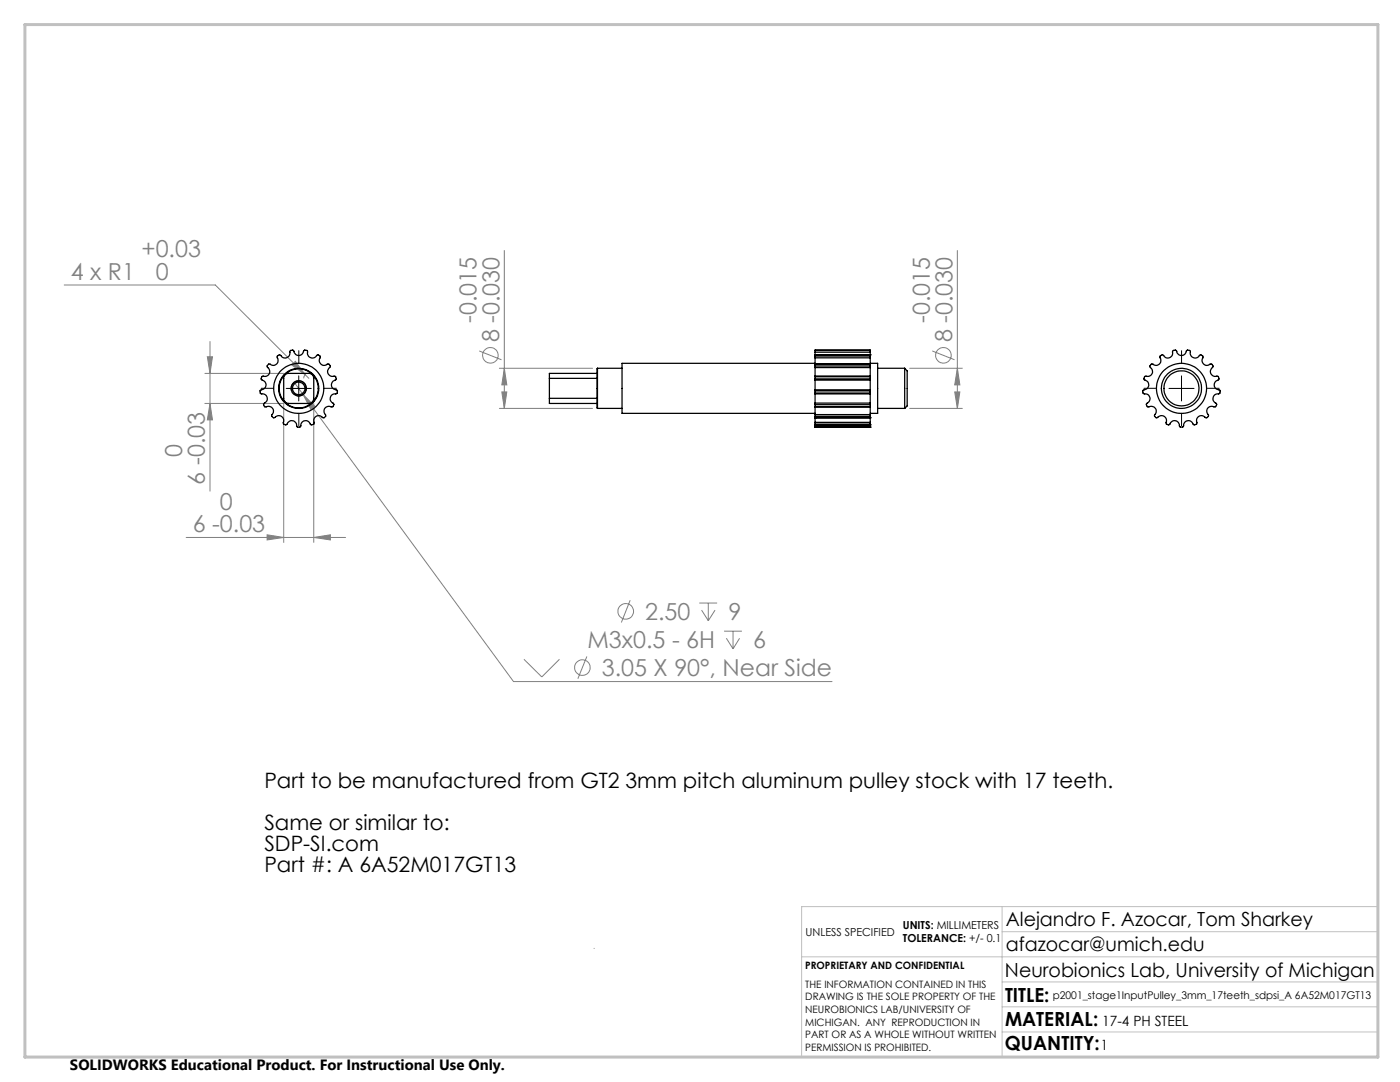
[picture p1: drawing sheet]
<svg xmlns="http://www.w3.org/2000/svg" width="279mm" height="216mm" viewBox="0 0 279 216" stroke-linecap="round" stroke-linejoin="round" font-family="sans-serif">
<g fill="none" stroke="#808080" stroke-width=".2">
<path d="M12.8 56.9h30.2l18.6 18.6M100.6 50v31.5M191.1 50v31.5M40.9 74.5h15.7M41.4 71.2h1l-.5 3.3zM41.9 68.2v29.8M58.2 72.8l.7-.7 2 2.7zM58.7 76.3l1.8 2.4M60.5 78.7l2.4 2.4-.8 .6zM60.5 78.7l42 57.3h63.6M60.9 74.8l-.3 .7M95.6 70l4.5 1.8"/>
<path d="M99.7 73.5h18.6M100.2 78.2h.9l-.5 3.3zM100.6 73.5l.5 3.3h-.9zM181.5 73.5h10.6M186.1 70l4.4 1.8M190.5 78.2h1.1l-.5 3.3zM191.1 73.5l.5 3.3h-1.1zM40.9 80.5h15.7v27.7M41.9 80.5l.5 3.3h-1zM62.6 80.5v27.7M99.7 81.5h18.6M181.5 81.5h10.6"/>
<path d="M37.1 107.2h31.9M53.3 106.7l3.3 .5-3.3 .5zM62.6 107.2l3.3-.5v1zM125.8 119.8l-1.8 4.4M104.6 131.6l3.5 3.5 3.6-3.5M117.1 131l-1.8 4.4M139.6 120.3h3.5M140 121.7l1.4 2.2M141.4 120.3v3.6M142.7 121.7l-1.3 2.2M144.5 125.9h3.6M145 127.4l1.3 2.1"/>
<path d="M146.3 125.9v3.6M147.6 127.4l-1.3 2.1"/>
<circle cx="97.9" cy="70.9" r="1.56"/>
<circle cx="188.3" cy="70.9" r="1.55"/>
<circle cx="116.2" cy="133.2" r="1.55"/>
<circle cx="124.9" cy="122" r="1.55"/>
</g>
<path d="M57.1 77.5h5M58.2 77.9a1.5 1.5 0 0 1 1.3-1.9 1.5 1.5 0 0 1 1.6 1.6 1.5 1.5 0 0 1-1.9 1.4M59.6 75v5M233.3 77.5h5M235.8 75v5" fill="none" stroke="#000" stroke-width=".2"/>
<path d="M54.6 77.5h-2.5M59.6 72.5v-2.5M64.6 77.5h2.5M230.8 77.5h-2.5M235.8 72.5v-2.5M240.8 77.5h2.5M59.6 82.5v2.5M235.8 82.5v2.5" fill="none" stroke="#000" stroke-width=".2" stroke-dasharray="15.2 1.3 1.3 1.3"/>
<path d="M118.6 189.2v.1M160 190.9h115M200 185.9h75M200 180.9v30M200 195.9h75M275 180.9h-115v30M200 205.9h75M200 200.9h75" fill="none" stroke="#c0c0c0" stroke-width=".2"/>
<path d="M5 4.9h270v206h-270z" fill="none" stroke="#c0c0c0" stroke-width=".6"/>
<g fill="#808080">
<path d="M58.2 72.8l2.7 2-2-2.7zM60.5 78.7l1.6 3 .8-.6z"/>
<path d="M100.6 73.5l.5 3.3h-.9zM100.2 78.2h.9l-.5 3.3zM191.1 73.5l.5 3.3h-1.1zM190.5 78.2h1.1l-.5 3.3zM41.4 71.2h1l-.5 3.3zM41.9 80.5l.5 3.3h-1z"/>
<path d="M53.3 106.7l3.3 .5-3.3 .5zM62.6 107.2l3.3-.5v1z"/>
</g>
<g fill="none" stroke="#000" stroke-width=".25">
<path d="M53.6 72.7l.2-.1a1.02 1.02 0 0 0 1.4 0 1.02 1.02 0 0 0 .1-1.4l.1-.2a.43 .43 0 0 1 .7-.1 1.01 1.01 0 0 0 1.2 .4 1.01 1.01 0 0 0 .6-1.2l.1-.2a.43 .43 0 0 1 .7 .2 1.02 1.02 0 0 0 1.1 .8 1.02 1.02 0 0 0 .9-1h.1a.42 .42 0 0 1 .6 .4 1.03 1.03 0 0 0 .7 1.1 1.03 1.03 0 0 0 1.3-.6l.3 .1 .2 .4a1.04 1.04 0 0 0 .2 1.4 1.04 1.04 0 0 0 1.4-.1h.1a.43 .43 0 0 1 .2 .7 1.03 1.03 0 0 0-.2 1.4 1.03 1.03 0 0 0 1.3 .4h.1a.44 .44 0 0 1-.1 .7 1.03 1.03 0 0 0-.7 1.2 1.03 1.03 0 0 0 1.1 .9v.1a.43 .43 0 0 1-.3 .6 1.01 1.01 0 0 0-1.1 .8 1.01 1.01 0 0 0 .7 1.2v.2a.43 .43 0 0 1-.5 .4 1.01 1.01 0 0 0-1.3 .4 1.01 1.01 0 0 0 .2 1.3v.2a.41 .41 0 0 1-.7 .2 1.04 1.04 0 0 0-1.3-.1 1.04 1.04 0 0 0-.3 1.3v.1a.48 .48 0 0 1-.8 0 1.01 1.01 0 0 0-1.2-.6 1.01 1.01 0 0 0-.7 1.1l-.2 .1a.43 .43 0 0 1-.6-.3 1.02 1.02 0 0 0-.9-1 1.02 1.02 0 0 0-1.1 .8l-.2 .1a.39 .39 0 0 1-.4-.5 1.04 1.04 0 0 0-.6-1.3 1.04 1.04 0 0 0-1.3 .4l-.2-.1-.3-.4a1.05 1.05 0 0 0 .2-1.3 1.05 1.05 0 0 0-1.3-.4 .44 .44 0 0 1-.4-.3 .44 .44 0 0 1 .1-.5 1 1 0 0 0 .5-1.2 1 1 0 0 0-1.2-.6l-.2-.2a.4 .4 0 0 1 .3-.6 1.01 1.01 0 0 0 .9-1 1.01 1.01 0 0 0-.9-1l-.1-.2a.44 .44 0 0 1 .5-.5 1.03 1.03 0 0 0 1.2-.7 1.03 1.03 0 0 0-.5-1.2zM56.9 74.8l.5-.3h4.2a.96 .96 0 0 1 1 1v4a1.02 1.02 0 0 1-1 1h-4a1.02 1.02 0 0 1-1-1v-4.2zM109.6 79.5v1h9.6M109.6 75.5h9.6M109.6 79.5h9.6M109.6 75.5v4M119.2 74.5h-9.6v1M119.2 73.5v8M119.2 73.5h4.9M162.7 78v.4M162.7 77.8v.2M162.7 78.4v.2"/>
<path d="M162.7 75.2v.4M162.7 75.6v.2M162.7 75.8v2M162.7 75v.2M162.7 78.6v1.8M162.7 73.3v1.7M162.7 73v.3M162.7 72.7v.3M162.7 72.6v.1M162.7 71.4v1.2M162.7 72.5h-38.6v10h38.6M162.7 71v.4"/>
<path d="M162.7 70.8v.2M162.7 70.8h.1M162.7 70.3v.5M162.7 69.9v.4M162.7 69.9h11M162.7 78.6h11M162.7 75h11M162.7 72.6h11M162.7 70.8h11M162.7 78h11M162.7 78.4h11M162.7 77.8h11"/>
<path d="M162.7 75.2h11M162.7 75.6h11M162.7 75.8h11M162.7 73.3h11M162.7 73h11M162.7 72.7h11M162.7 71.4h11M162.7 71h11M162.7 70.3h11M173.7 78v.4M173.7 77.8v.2M173.7 78.4v.2"/>
<path d="M173.7 75.2v.4M173.7 75.6v.2M173.7 75.8v2M173.7 75v.2M173.7 78.6v1.8M173.7 73.3v1.7M173.7 73v.3M173.7 72.7v.3M173.7 72.6v.1M173.7 71.4v1.2M173.7 72.5h1.5v10h-1.5M173.7 71v.4"/>
<path d="M173.7 70.8v.2M173.7 70.8h.1M173.7 70.3v.5M173.7 69.9v.4M175.2 73.5h5.4M180.6 73.5v8M180.6 73.5l.4 .5v7l-.4 .5M229.7 72.7l.3-.1a1.02 1.02 0 0 0 1.4 0 1.02 1.02 0 0 0 .1-1.4v-.2a.43 .43 0 0 1 .7-.1 1.01 1.01 0 0 0 1.3 .4 1.01 1.01 0 0 0 .5-1.2l.2-.2a.44 .44 0 0 1 .6 .2 1.02 1.02 0 0 0 1.1 .8 1.02 1.02 0 0 0 1-1h.1a.42 .42 0 0 1 .6 .4 1.03 1.03 0 0 0 .7 1.1 1.03 1.03 0 0 0 1.2-.6h.1a.49 .49 0 0 1 .5 .6 1.01 1.01 0 0 0 .2 1.3 1.01 1.01 0 0 0 1.4-.1l.4 .6a1.07 1.07 0 0 0-.4 1.4 1.07 1.07 0 0 0 1.4 .5 .44 .44 0 0 1 0 .7 1.03 1.03 0 0 0-.7 1.2 1.03 1.03 0 0 0 1.1 .9v.1a.43 .43 0 0 1-.3 .6 1.01 1.01 0 0 0-1.1 .8 1.01 1.01 0 0 0 .7 1.2v.2a.43 .43 0 0 1-.5 .4 1.01 1.01 0 0 0-1.3 .4 1.01 1.01 0 0 0 .2 1.3v.2a.41 .41 0 0 1-.7 .2 1.04 1.04 0 0 0-1.4-.1 1.04 1.04 0 0 0-.2 1.3l-.1 .1a.48 .48 0 0 1-.7 0 1.01 1.01 0 0 0-1.2-.6 1.01 1.01 0 0 0-.8 1.1l-.1 .1a.43 .43 0 0 1-.6-.3 1.02 1.02 0 0 0-.9-1 1.02 1.02 0 0 0-1.1 .8l-.2 .1a.39 .39 0 0 1-.5-.5 1.04 1.04 0 0 0-.5-1.3 1.04 1.04 0 0 0-1.3 .4l-.2-.1-.3-.4a1.05 1.05 0 0 0 .2-1.3 1.05 1.05 0 0 0-1.3-.4 .44 .44 0 0 1-.4-.3 .44 .44 0 0 1 .1-.5 1 1 0 0 0 .4-1.2 1 1 0 0 0-1.2-.6l-.1-.2a.4 .4 0 0 1 .3-.6 1.05 1.05 0 0 0 .8-1.1 1.05 1.05 0 0 0-.9-1v-.1a.41 .41 0 0 1 .4-.5 1.03 1.03 0 0 0 1.2-.7 1.03 1.03 0 0 0-.4-1.2zM119.2 81.5h4.9M162.7 80.4v.4M162.7 80.8v.3M162.7 81.1v.1"/>
<path d="M162.7 81.2v1.5M162.7 82.7v.4M162.7 83.1v.3M162.7 83.4h.1M162.7 83.4v.9M162.7 84.3v.3M162.7 84.6v.2M162.7 84.8h.1M162.7 84.9v.3M162.7 85.2h.1M162.7 81.2h11M162.7 83.4h11"/>
<path d="M162.7 84.8h11M162.7 85.2h11M162.7 80.4h11M162.7 80.8h11M162.7 81.1h11M162.7 82.7h11M162.7 83.1h11M162.7 84.3h11M162.7 84.6h11M162.7 84.9h11M162.7 84.8v.1M173.7 80.4v.4"/>
<path d="M173.7 80.8v.3M173.7 81.1v.1M173.7 81.2v1.5M173.7 82.7v.4M173.7 83.1v.3M173.7 83.4h.1M173.7 83.4v.9M173.7 84.3v.3M173.7 84.6v.2M173.7 84.8h.1M173.7 84.9v.3M173.7 85.2h.1"/>
<path d="M173.7 84.8v.1M175.2 81.5h5.4"/>
<circle cx="59.6" cy="77.5" r="1.25"/>
<circle cx="59.6" cy="77.5" r="3.9"/>
<circle cx="59.6" cy="77.5" r="4"/>
<circle cx="59.6" cy="77.5" r="1.52"/>
<circle cx="59.6" cy="77.5" r="5"/>
<circle cx="235.8" cy="77.5" r="5"/>
<circle cx="235.8" cy="77.5" r="4"/>
<circle cx="235.8" cy="77.5" r="3.5"/>
</g>
<g font-size="4.7" fill="#808080">
<text x="28.2" y="51.3">+0.03</text>
<text x="14.1" y="55.8">4 x R1</text>
<text x="31.1" y="55.8">0</text>
<text x="95.1" y="64.4" transform="rotate(-90 95.1 64.4)">-0.015</text>
<text x="185.5" y="64.4" transform="rotate(-90 185.5 64.4)">-0.015</text>
<text x="99.6" y="68.3" transform="rotate(-90 99.6 68.3)">8 -0.030</text>
<text x="190" y="68.3" transform="rotate(-90 190 68.3)">8 -0.030</text>
<text x="36.4" y="91.3" transform="rotate(-90 36.4 91.3)">0</text>
<text x="40.9" y="96.7" transform="rotate(-90 40.9 96.7)">6 -0.03</text>
<text x="43.9" y="101.7">0</text>
<text x="38.5" y="106.1">6 -0.03</text>
<text x="128.8" y="123.7">2.50</text>
<text x="145.4" y="123.7">9</text>
<text x="117.2" y="129.3">M3x0.5 - 6H</text>
<text x="150.3" y="129.3">6</text>
<text x="120.1" y="134.9">3.05 X 90°, Near Side</text>
</g>
<g font-size="4.2">
<text x="52.8" y="157.3">Part to be manufactured from GT2 3mm pitch aluminum pulley stock with 17 teeth.</text>
<text x="52.8" y="165.6">Same or similar to:</text>
<text x="52.8" y="169.8">SDP-SI.com</text>
<text x="52.8" y="174">Part #: A 6A52M017GT13</text>
</g>
<g font-size="3.9">
<text x="200.7" y="184.8">Alejandro F. Azocar, Tom Sharkey</text>
<text x="200.7" y="189.8">afazocar@umich.edu</text>
<text x="200.6" y="194.9">Neurobionics Lab, University of Michigan</text>
<text x="200.6" y="199.8">TITLE:</text>
<text x="200.6" y="209.5">QUANTITY:</text>
<text x="200.6" y="204.6">MATERIAL:</text>
</g>
<text font-size="3" x="14" y="213.5">SOLIDWORKS Educational Product. For Instructional Use Only.</text>
<g font-size="2.8">
<text x="219.7" y="209.5">1</text>
<text x="220" y="204.6">17-4 PH STEEL</text>
</g>
<g font-size="2.2">
<text x="180.2" y="185.3">UNITS: MILLIMETERS</text>
<text x="160.8" y="186.8">UNLESS SPECIFIED</text>
<text x="180.2" y="188">TOLERANCE: +/- 0.1</text>
</g>
<text font-size="2.1" x="210.1" y="199.3">p2001_stage1InputPulley_3mm_17teeth_sdpsi_A 6A52M017GT13</text>
<g font-size="2">
<text x="160.7" y="193.4">PROPRIETARY AND CONFIDENTIAL</text>
<text x="160.7" y="197.1">THE INFORMATION CONTAINED IN THIS</text>
<text x="160.7" y="199.6">DRAWING IS THE SOLE PROPERTY OF THE</text>
<text x="160.7" y="202.1">NEUROBIONICS LAB/UNIVERSITY OF</text>
<text x="160.7" y="204.6">MICHIGAN. ANY REPRODUCTION IN</text>
<text x="160.7" y="207.2">PART OR AS A WHOLE WITHOUT WRITTEN</text>
<text x="160.7" y="209.7">PERMISSION IS PROHIBITED.</text>
</g>
</svg>
